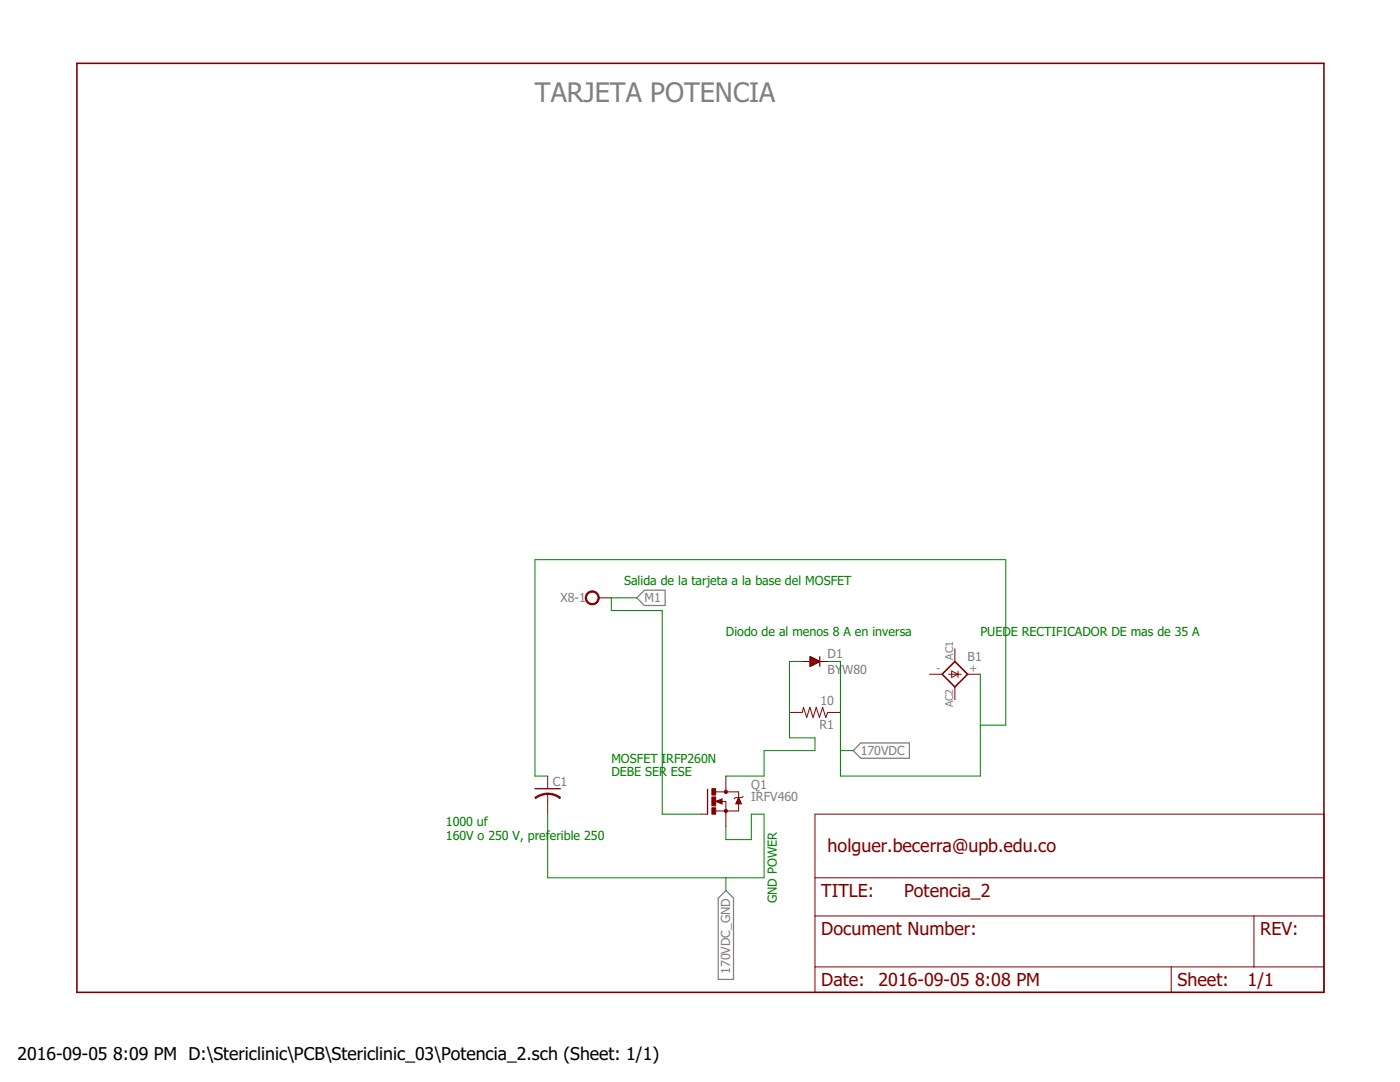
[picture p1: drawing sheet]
<?xml version="1.0" encoding="utf-8"?>
<!DOCTYPE eagle SYSTEM "eagle.dtd">
<!--
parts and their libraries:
SparkFun-Resistors: Licensing: Creative Commons ShareAlike 4.0 International - https://creativecommons.org/licenses/by-sa/4.0
-->
<eagle version="7.5.0">
<drawing>
<settings>
<setting alwaysvectorfont="no"/>
<setting verticaltext="up"/>
</settings>
<grid distance="0.1" unitdist="inch" unit="inch" style="lines" multiple="1" display="no" altdistance="0.01" altunitdist="inch" altunit="inch"/>
<schematic xreflabel="%F%N" xrefpart="/%S.%C%R">
<libraries>
<library name="frames">
<symbols>
<symbol name="LETTER_L">
<frame x1="0" y1="0" x2="248.92" y2="185.42" columns="12" rows="17" layer="94" border-left="no" border-top="no" border-right="no" border-bottom="no"/>
</symbol>
<symbol name="DOCFIELD">
<wire x1="0" y1="0" x2="71.12" y2="0" width="0.1016" layer="94"/>
<wire x1="101.6" y1="15.24" x2="87.63" y2="15.24" width="0.1016" layer="94"/>
<wire x1="0" y1="0" x2="0" y2="5.08" width="0.1016" layer="94"/>
<wire x1="0" y1="5.08" x2="71.12" y2="5.08" width="0.1016" layer="94"/>
<wire x1="0" y1="5.08" x2="0" y2="15.24" width="0.1016" layer="94"/>
<wire x1="101.6" y1="15.24" x2="101.6" y2="5.08" width="0.1016" layer="94"/>
<wire x1="71.12" y1="5.08" x2="71.12" y2="0" width="0.1016" layer="94"/>
<wire x1="71.12" y1="5.08" x2="87.63" y2="5.08" width="0.1016" layer="94"/>
<wire x1="71.12" y1="0" x2="101.6" y2="0" width="0.1016" layer="94"/>
<wire x1="87.63" y1="15.24" x2="87.63" y2="5.08" width="0.1016" layer="94"/>
<wire x1="87.63" y1="15.24" x2="0" y2="15.24" width="0.1016" layer="94"/>
<wire x1="87.63" y1="5.08" x2="101.6" y2="5.08" width="0.1016" layer="94"/>
<wire x1="101.6" y1="5.08" x2="101.6" y2="0" width="0.1016" layer="94"/>
<wire x1="0" y1="15.24" x2="0" y2="22.86" width="0.1016" layer="94"/>
<wire x1="101.6" y1="35.56" x2="0" y2="35.56" width="0.1016" layer="94"/>
<wire x1="101.6" y1="35.56" x2="101.6" y2="22.86" width="0.1016" layer="94"/>
<wire x1="0" y1="22.86" x2="101.6" y2="22.86" width="0.1016" layer="94"/>
<wire x1="0" y1="22.86" x2="0" y2="35.56" width="0.1016" layer="94"/>
<wire x1="101.6" y1="22.86" x2="101.6" y2="15.24" width="0.1016" layer="94"/>
<text x="1.27" y="1.27" size="2.54" layer="94">Date:</text>
<text x="12.7" y="1.27" size="2.54" layer="94">&gt;LAST_DATE_TIME</text>
<text x="72.39" y="1.27" size="2.54" layer="94">Sheet:</text>
<text x="86.36" y="1.27" size="2.54" layer="94">&gt;SHEET</text>
<text x="88.9" y="11.43" size="2.54" layer="94">REV:</text>
<text x="1.27" y="19.05" size="2.54" layer="94">TITLE:</text>
<text x="1.27" y="11.43" size="2.54" layer="94">Document Number:</text>
<text x="17.78" y="19.05" size="2.54" layer="94">&gt;DRAWING_NAME</text>
</symbol>
</symbols>
<devicesets>
<deviceset name="LETTER_L" prefix="FRAME" uservalue="yes">
<gates>
<gate name="G$1" symbol="LETTER_L" x="0" y="0"/>
<gate name="G$2" symbol="DOCFIELD" x="147.32" y="0" addlevel="must"/>
</gates>
<devices>
<device name="">
<technologies>
<technology name=""/>
</technologies>
</device>
</devices>
</deviceset>
</devicesets>
</library>
<library name="Bornera_tornillo_enchufable">
<symbols>
<symbol name="K">
<circle x="1.27" y="0" radius="1.27" width="0.254" layer="94"/>
<text x="0" y="0.889" size="1.778" layer="95" rot="R180">&gt;NAME</text>
<pin name="KL" x="5.08" y="0" visible="off" length="short" direction="pas" rot="R180"/>
</symbol>
<symbol name="K+V">
<circle x="1.27" y="0" radius="1.27" width="0.254" layer="94"/>
<text x="-2.54" y="-3.683" size="1.778" layer="96">&gt;VALUE</text>
<text x="0" y="0.889" size="1.778" layer="95" rot="R180">&gt;NAME</text>
<pin name="KL" x="5.08" y="0" visible="off" length="short" direction="pas" rot="R180"/>
</symbol>
</symbols>
<devicesets>
<deviceset name="CBE2" prefix="X" uservalue="yes">
<gates>
<gate name="-1" symbol="K" x="0" y="5.08" addlevel="always"/>
<gate name="-2" symbol="K+V" x="0" y="0" addlevel="always"/>
</gates>
<devices>
<device name="" package="BE2">
<connects>
<connect gate="-1" pin="KL" pad="1"/>
<connect gate="-2" pin="KL" pad="2"/>
</connects>
<technologies>
<technology name=""/>
</technologies>
</device>
</devices>
</deviceset>
</devicesets>
</library>
<library name="SparkFun-Resistors">
<symbols>
<symbol name="RESISTOR">
<wire x1="-2.54" y1="0" x2="-2.159" y2="1.016" width="0.1524" layer="94"/>
<wire x1="-2.159" y1="1.016" x2="-1.524" y2="-1.016" width="0.1524" layer="94"/>
<wire x1="-1.524" y1="-1.016" x2="-0.889" y2="1.016" width="0.1524" layer="94"/>
<wire x1="-0.889" y1="1.016" x2="-0.254" y2="-1.016" width="0.1524" layer="94"/>
<wire x1="-0.254" y1="-1.016" x2="0.381" y2="1.016" width="0.1524" layer="94"/>
<wire x1="0.381" y1="1.016" x2="1.016" y2="-1.016" width="0.1524" layer="94"/>
<wire x1="1.016" y1="-1.016" x2="1.651" y2="1.016" width="0.1524" layer="94"/>
<wire x1="1.651" y1="1.016" x2="2.286" y2="-1.016" width="0.1524" layer="94"/>
<wire x1="2.286" y1="-1.016" x2="2.54" y2="0" width="0.1524" layer="94"/>
<text x="-3.81" y="1.4986" size="1.778" layer="95">&gt;NAME</text>
<text x="-3.81" y="-3.302" size="1.778" layer="96">&gt;VALUE</text>
<pin name="2" x="5.08" y="0" visible="off" length="short" direction="pas" swaplevel="1" rot="R180"/>
<pin name="1" x="-5.08" y="0" visible="off" length="short" direction="pas" swaplevel="1"/>
</symbol>
</symbols>
<devicesets>
<deviceset name="10OHM-1/10W-5%0603" prefix="R" uservalue="yes">
<gates>
<gate name="G$1" symbol="RESISTOR" x="0" y="0"/>
</gates>
<devices>
<device name="SMD" package="0603-RES">
<connects>
<connect gate="G$1" pin="1" pad="1"/>
<connect gate="G$1" pin="2" pad="2"/>
</connects>
<technologies>
<technology name="">
<attribute name="PROD_ID" value="RES-09834" constant="no"/>
<attribute name="VALUE" value="10" constant="no"/>
</technology>
</technologies>
</device>
</devices>
</deviceset>
</devicesets>
</library>
<library name="transistor-power">
<symbols>
<symbol name="MFNS">
<wire x1="-1.1176" y1="2.413" x2="-1.1176" y2="-2.54" width="0.254" layer="94"/>
<wire x1="-1.1176" y1="-2.54" x2="-2.54" y2="-2.54" width="0.1524" layer="94"/>
<wire x1="2.54" y1="1.905" x2="0.5334" y2="1.905" width="0.1524" layer="94"/>
<wire x1="2.54" y1="0" x2="2.54" y2="-1.905" width="0.1524" layer="94"/>
<wire x1="0.508" y1="-1.905" x2="2.54" y2="-1.905" width="0.1524" layer="94"/>
<wire x1="2.54" y1="2.54" x2="2.54" y2="1.905" width="0.1524" layer="94"/>
<wire x1="2.54" y1="1.905" x2="5.08" y2="1.905" width="0.1524" layer="94"/>
<wire x1="5.08" y1="-1.905" x2="2.54" y2="-1.905" width="0.1524" layer="94"/>
<wire x1="2.54" y1="-1.905" x2="2.54" y2="-2.54" width="0.1524" layer="94"/>
<wire x1="0.508" y1="0" x2="1.778" y2="-0.508" width="0.1524" layer="94"/>
<wire x1="1.778" y1="-0.508" x2="1.778" y2="0.508" width="0.1524" layer="94"/>
<wire x1="1.778" y1="0.508" x2="0.508" y2="0" width="0.1524" layer="94"/>
<wire x1="1.651" y1="0" x2="2.54" y2="0" width="0.1524" layer="94"/>
<wire x1="1.651" y1="0.254" x2="0.762" y2="0" width="0.3048" layer="94"/>
<wire x1="0.762" y1="0" x2="1.651" y2="-0.254" width="0.3048" layer="94"/>
<wire x1="1.651" y1="-0.254" x2="1.651" y2="0" width="0.3048" layer="94"/>
<wire x1="1.651" y1="0" x2="1.397" y2="0" width="0.3048" layer="94"/>
<wire x1="5.08" y1="1.905" x2="5.08" y2="0.762" width="0.1524" layer="94"/>
<wire x1="5.08" y1="0.762" x2="4.5244" y2="-0.4763" width="0.1524" layer="94"/>
<wire x1="4.5244" y1="-0.4763" x2="5.08" y2="-0.4763" width="0.1524" layer="94"/>
<wire x1="5.08" y1="-0.4763" x2="5.6356" y2="-0.4763" width="0.1524" layer="94"/>
<wire x1="5.6356" y1="-0.4763" x2="5.08" y2="0.762" width="0.1524" layer="94"/>
<wire x1="4.445" y1="0.762" x2="5.08" y2="0.762" width="0.1524" layer="94"/>
<wire x1="5.08" y1="0.762" x2="5.715" y2="0.762" width="0.1524" layer="94"/>
<wire x1="5.715" y1="0.762" x2="5.969" y2="1.016" width="0.1524" layer="94"/>
<wire x1="4.445" y1="0.762" x2="4.191" y2="0.508" width="0.1524" layer="94"/>
<wire x1="5.08" y1="-0.4763" x2="5.08" y2="-1.905" width="0.1524" layer="94"/>
<circle x="2.54" y="-1.905" radius="0.127" width="0.4064" layer="94"/>
<circle x="2.54" y="1.905" radius="0.127" width="0.4064" layer="94"/>
<text x="7.62" y="2.54" size="1.778" layer="95">&gt;NAME</text>
<text x="7.62" y="0" size="1.778" layer="96">&gt;VALUE</text>
<text x="1.27" y="2.54" size="0.8128" layer="93">D</text>
<text x="1.27" y="-3.175" size="0.8128" layer="93">S</text>
<text x="-2.54" y="-1.27" size="0.8128" layer="93">G</text>
<rectangle x1="-0.254" y1="-2.54" x2="0.508" y2="-1.27" layer="94"/>
<rectangle x1="-0.254" y1="1.27" x2="0.508" y2="2.54" layer="94"/>
<rectangle x1="-0.254" y1="-0.889" x2="0.508" y2="0.889" layer="94"/>
<pin name="G" x="-2.54" y="-2.54" visible="off" length="point" direction="pas"/>
<pin name="D" x="2.54" y="5.08" visible="off" length="short" direction="pas" rot="R270"/>
<pin name="S" x="2.54" y="-5.08" visible="off" length="short" direction="pas" rot="R90"/>
<polygon width="0.1524" layer="94">
<vertex x="5.08" y="0.635"/>
<vertex x="4.6038" y="-0.3969"/>
<vertex x="5.5563" y="-0.3969"/>
</polygon>
</symbol>
</symbols>
<devicesets>
<deviceset name="IRFV460" prefix="Q">
<gates>
<gate name="G$1" symbol="MFNS" x="0" y="0"/>
</gates>
<devices>
<device name="" package="TO258AA">
<connects>
<connect gate="G$1" pin="D" pad="1-D"/>
<connect gate="G$1" pin="G" pad="3-G"/>
<connect gate="G$1" pin="S" pad="2-S"/>
</connects>
<technologies>
<technology name=""/>
</technologies>
</device>
<device name="-V" package="TO258AA-V">
<connects>
<connect gate="G$1" pin="D" pad="1-D"/>
<connect gate="G$1" pin="G" pad="3-G"/>
<connect gate="G$1" pin="S" pad="2-S"/>
</connects>
<technologies>
<technology name=""/>
</technologies>
</device>
</devices>
</deviceset>
</devicesets>
</library>
<library name="diode">
<symbols>
<symbol name="D">
<wire x1="-0.9525" y1="-0.9525" x2="0.9525" y2="0" width="0.254" layer="94"/>
<wire x1="0.9525" y1="0" x2="-0.9525" y2="0.9525" width="0.254" layer="94"/>
<wire x1="-0.9525" y1="0.9525" x2="-0.9525" y2="0" width="0.254" layer="94"/>
<wire x1="-0.9525" y1="0" x2="-0.9525" y2="-0.9525" width="0.254" layer="94"/>
<wire x1="0.9525" y1="0.9525" x2="0.9525" y2="0" width="0.254" layer="94"/>
<wire x1="0.9525" y1="0" x2="0.9525" y2="-0.9525" width="0.254" layer="94"/>
<wire x1="-0.9525" y1="0" x2="-2.54" y2="0" width="0.1524" layer="94"/>
<wire x1="0.9525" y1="0" x2="2.54" y2="0" width="0.1524" layer="94"/>
<text x="2.54" y="0.635" size="1.778" layer="95">&gt;NAME</text>
<text x="2.54" y="-2.54" size="1.778" layer="96">&gt;VALUE</text>
<pin name="A" x="-2.54" y="0" visible="off" length="point" direction="pas"/>
<pin name="C" x="2.54" y="0" visible="off" length="point" direction="pas" rot="R180"/>
<polygon width="0.1524" layer="94">
<vertex x="-0.9525" y="0.9525"/>
<vertex x="0.9525" y="0"/>
<vertex x="-0.9525" y="-0.9525"/>
</polygon>
</symbol>
</symbols>
<devicesets>
<deviceset name="BYW80" prefix="D">
<gates>
<gate name="1" symbol="D" x="0" y="0"/>
</gates>
<devices>
<device name="" package="TO220ACS">
<connects>
<connect gate="1" pin="A" pad="A"/>
<connect gate="1" pin="C" pad="C"/>
</connects>
<technologies>
<technology name=""/>
</technologies>
</device>
</devices>
</deviceset>
</devicesets>
</library>
<library name="rectifier">
<symbols>
<symbol name="GB">
<wire x1="0" y1="-2.54" x2="2.54" y2="0" width="0.3048" layer="94"/>
<wire x1="0" y1="2.54" x2="-2.54" y2="0" width="0.3048" layer="94"/>
<wire x1="-2.54" y1="0" x2="0" y2="-2.54" width="0.3048" layer="94"/>
<wire x1="2.54" y1="0" x2="0" y2="2.54" width="0.3048" layer="94"/>
<wire x1="-1.27" y1="0" x2="0.635" y2="0" width="0.1524" layer="94"/>
<wire x1="-0.635" y1="0.635" x2="-0.635" y2="-0.635" width="0.1524" layer="94"/>
<wire x1="-0.635" y1="0.635" x2="0.635" y2="0" width="0.1524" layer="94"/>
<wire x1="0.635" y1="0" x2="1.27" y2="0" width="0.1524" layer="94"/>
<wire x1="0.635" y1="0" x2="-0.635" y2="-0.635" width="0.1524" layer="94"/>
<wire x1="0.635" y1="0.635" x2="0.635" y2="-0.635" width="0.1524" layer="94"/>
<text x="2.54" y="2.54" size="1.778" layer="95">&gt;NAME</text>
<text x="2.54" y="-3.81" size="1.778" layer="96">&gt;VALUE</text>
<pin name="AC1" x="0" y="5.08" visible="pad" length="short" direction="pas" rot="R270"/>
<pin name="AC2" x="0" y="-5.08" visible="pad" length="short" direction="pas" rot="R90"/>
<pin name="-" x="-5.08" y="0" visible="pad" length="short" direction="pas"/>
<pin name="+" x="5.08" y="0" visible="pad" length="short" direction="pas" rot="R180"/>
</symbol>
</symbols>
<devicesets>
<deviceset name="GBPC80X" prefix="B" uservalue="yes">
<gates>
<gate name="1" symbol="GB" x="0" y="0"/>
</gates>
<devices>
<device name="" package="GBPC80X">
<connects>
<connect gate="1" pin="+" pad="+"/>
<connect gate="1" pin="-" pad="-"/>
<connect gate="1" pin="AC1" pad="AC1"/>
<connect gate="1" pin="AC2" pad="AC2"/>
</connects>
<technologies>
<technology name=""/>
</technologies>
</device>
</devices>
</deviceset>
</devicesets>
</library>
<library name="adafruit">
<symbols>
<symbol name="C-US">
<wire x1="-2.54" y1="0" x2="2.54" y2="0" width="0.254" layer="94"/>
<wire x1="0" y1="-1.016" x2="0" y2="-2.54" width="0.1524" layer="94"/>
<wire x1="0" y1="-1" x2="2.4892" y2="-1.8542" width="0.254" layer="94" curve="-37.878202" cap="flat"/>
<wire x1="-2.4668" y1="-1.8504" x2="0" y2="-1.0161" width="0.254" layer="94" curve="-37.373024" cap="flat"/>
<text x="1.016" y="0.635" size="1.778" layer="95">&gt;NAME</text>
<text x="1.016" y="-4.191" size="1.778" layer="96">&gt;VALUE</text>
<pin name="1" x="0" y="2.54" visible="off" length="short" direction="pas" swaplevel="1" rot="R270"/>
<pin name="2" x="0" y="-5.08" visible="off" length="short" direction="pas" swaplevel="1" rot="R90"/>
</symbol>
</symbols>
<devicesets>
<deviceset name="C-US" prefix="C" uservalue="yes">
<gates>
<gate name="G$1" symbol="C-US" x="0" y="0"/>
</gates>
<devices>
<device name="C0402" package="C0402">
<connects>
<connect gate="G$1" pin="1" pad="1"/>
<connect gate="G$1" pin="2" pad="2"/>
</connects>
<technologies>
<technology name=""/>
</technologies>
</device>
<device name="C0504" package="C0504">
<connects>
<connect gate="G$1" pin="1" pad="1"/>
<connect gate="G$1" pin="2" pad="2"/>
</connects>
<technologies>
<technology name=""/>
</technologies>
</device>
<device name="C0603" package="C0603">
<connects>
<connect gate="G$1" pin="1" pad="1"/>
<connect gate="G$1" pin="2" pad="2"/>
</connects>
<technologies>
<technology name=""/>
</technologies>
</device>
<device name="C0805" package="C0805">
<connects>
<connect gate="G$1" pin="1" pad="1"/>
<connect gate="G$1" pin="2" pad="2"/>
</connects>
<technologies>
<technology name=""/>
</technologies>
</device>
<device name="C1005" package="C1005">
<connects>
<connect gate="G$1" pin="1" pad="1"/>
<connect gate="G$1" pin="2" pad="2"/>
</connects>
<technologies>
<technology name=""/>
</technologies>
</device>
<device name="C1206" package="C1206">
<connects>
<connect gate="G$1" pin="1" pad="1"/>
<connect gate="G$1" pin="2" pad="2"/>
</connects>
<technologies>
<technology name=""/>
</technologies>
</device>
<device name="C1210" package="C1210">
<connects>
<connect gate="G$1" pin="1" pad="1"/>
<connect gate="G$1" pin="2" pad="2"/>
</connects>
<technologies>
<technology name=""/>
</technologies>
</device>
<device name="C1310" package="C1310">
<connects>
<connect gate="G$1" pin="1" pad="1"/>
<connect gate="G$1" pin="2" pad="2"/>
</connects>
<technologies>
<technology name=""/>
</technologies>
</device>
<device name="C1608" package="C1608">
<connects>
<connect gate="G$1" pin="1" pad="1"/>
<connect gate="G$1" pin="2" pad="2"/>
</connects>
<technologies>
<technology name=""/>
</technologies>
</device>
<device name="C1812" package="C1812">
<connects>
<connect gate="G$1" pin="1" pad="1"/>
<connect gate="G$1" pin="2" pad="2"/>
</connects>
<technologies>
<technology name=""/>
</technologies>
</device>
<device name="C1825" package="C1825">
<connects>
<connect gate="G$1" pin="1" pad="1"/>
<connect gate="G$1" pin="2" pad="2"/>
</connects>
<technologies>
<technology name=""/>
</technologies>
</device>
<device name="C2012" package="C2012">
<connects>
<connect gate="G$1" pin="1" pad="1"/>
<connect gate="G$1" pin="2" pad="2"/>
</connects>
<technologies>
<technology name=""/>
</technologies>
</device>
<device name="C3216" package="C3216">
<connects>
<connect gate="G$1" pin="1" pad="1"/>
<connect gate="G$1" pin="2" pad="2"/>
</connects>
<technologies>
<technology name=""/>
</technologies>
</device>
<device name="C3225" package="C3225">
<connects>
<connect gate="G$1" pin="1" pad="1"/>
<connect gate="G$1" pin="2" pad="2"/>
</connects>
<technologies>
<technology name=""/>
</technologies>
</device>
<device name="C4532" package="C4532">
<connects>
<connect gate="G$1" pin="1" pad="1"/>
<connect gate="G$1" pin="2" pad="2"/>
</connects>
<technologies>
<technology name=""/>
</technologies>
</device>
<device name="C4564" package="C4564">
<connects>
<connect gate="G$1" pin="1" pad="1"/>
<connect gate="G$1" pin="2" pad="2"/>
</connects>
<technologies>
<technology name=""/>
</technologies>
</device>
<device name="025-024X044" package="C025-024X044">
<connects>
<connect gate="G$1" pin="1" pad="1"/>
<connect gate="G$1" pin="2" pad="2"/>
</connects>
<technologies>
<technology name=""/>
</technologies>
</device>
<device name="025-025X050" package="C025-025X050">
<connects>
<connect gate="G$1" pin="1" pad="1"/>
<connect gate="G$1" pin="2" pad="2"/>
</connects>
<technologies>
<technology name=""/>
</technologies>
</device>
<device name="025-030X050" package="C025-030X050">
<connects>
<connect gate="G$1" pin="1" pad="1"/>
<connect gate="G$1" pin="2" pad="2"/>
</connects>
<technologies>
<technology name=""/>
</technologies>
</device>
<device name="025-040X050" package="C025-040X050">
<connects>
<connect gate="G$1" pin="1" pad="1"/>
<connect gate="G$1" pin="2" pad="2"/>
</connects>
<technologies>
<technology name=""/>
</technologies>
</device>
<device name="025-050X050" package="C025-050X050">
<connects>
<connect gate="G$1" pin="1" pad="1"/>
<connect gate="G$1" pin="2" pad="2"/>
</connects>
<technologies>
<technology name=""/>
</technologies>
</device>
<device name="025-060X050" package="C025-060X050">
<connects>
<connect gate="G$1" pin="1" pad="1"/>
<connect gate="G$1" pin="2" pad="2"/>
</connects>
<technologies>
<technology name=""/>
</technologies>
</device>
<device name="C025_050-024X070" package="C025_050-024X070">
<connects>
<connect gate="G$1" pin="1" pad="1"/>
<connect gate="G$1" pin="2" pad="2"/>
</connects>
<technologies>
<technology name=""/>
</technologies>
</device>
<device name="025_050-025X075" package="C025_050-025X075">
<connects>
<connect gate="G$1" pin="1" pad="1"/>
<connect gate="G$1" pin="2" pad="2"/>
</connects>
<technologies>
<technology name=""/>
</technologies>
</device>
<device name="025_050-035X075" package="C025_050-035X075">
<connects>
<connect gate="G$1" pin="1" pad="1"/>
<connect gate="G$1" pin="2" pad="2"/>
</connects>
<technologies>
<technology name=""/>
</technologies>
</device>
<device name="025_050-045X075" package="C025_050-045X075">
<connects>
<connect gate="G$1" pin="1" pad="1"/>
<connect gate="G$1" pin="2" pad="2"/>
</connects>
<technologies>
<technology name=""/>
</technologies>
</device>
<device name="025_050-055X075" package="C025_050-055X075">
<connects>
<connect gate="G$1" pin="1" pad="1"/>
<connect gate="G$1" pin="2" pad="2"/>
</connects>
<technologies>
<technology name=""/>
</technologies>
</device>
<device name="050-024X044" package="C050-024X044">
<connects>
<connect gate="G$1" pin="1" pad="1"/>
<connect gate="G$1" pin="2" pad="2"/>
</connects>
<technologies>
<technology name=""/>
</technologies>
</device>
<device name="050-025X075" package="C050-025X075">
<connects>
<connect gate="G$1" pin="1" pad="1"/>
<connect gate="G$1" pin="2" pad="2"/>
</connects>
<technologies>
<technology name=""/>
</technologies>
</device>
<device name="050-045X075" package="C050-045X075">
<connects>
<connect gate="G$1" pin="1" pad="1"/>
<connect gate="G$1" pin="2" pad="2"/>
</connects>
<technologies>
<technology name=""/>
</technologies>
</device>
<device name="050-030X075" package="C050-030X075">
<connects>
<connect gate="G$1" pin="1" pad="1"/>
<connect gate="G$1" pin="2" pad="2"/>
</connects>
<technologies>
<technology name=""/>
</technologies>
</device>
<device name="050-050X075" package="C050-050X075">
<connects>
<connect gate="G$1" pin="1" pad="1"/>
<connect gate="G$1" pin="2" pad="2"/>
</connects>
<technologies>
<technology name=""/>
</technologies>
</device>
<device name="050-055X075" package="C050-055X075">
<connects>
<connect gate="G$1" pin="1" pad="1"/>
<connect gate="G$1" pin="2" pad="2"/>
</connects>
<technologies>
<technology name=""/>
</technologies>
</device>
<device name="050-075X075" package="C050-075X075">
<connects>
<connect gate="G$1" pin="1" pad="1"/>
<connect gate="G$1" pin="2" pad="2"/>
</connects>
<technologies>
<technology name=""/>
</technologies>
</device>
<device name="050H075X075" package="C050H075X075">
<connects>
<connect gate="G$1" pin="1" pad="1"/>
<connect gate="G$1" pin="2" pad="2"/>
</connects>
<technologies>
<technology name=""/>
</technologies>
</device>
<device name="075-032X103" package="C075-032X103">
<connects>
<connect gate="G$1" pin="1" pad="1"/>
<connect gate="G$1" pin="2" pad="2"/>
</connects>
<technologies>
<technology name=""/>
</technologies>
</device>
<device name="075-042X103" package="C075-042X103">
<connects>
<connect gate="G$1" pin="1" pad="1"/>
<connect gate="G$1" pin="2" pad="2"/>
</connects>
<technologies>
<technology name=""/>
</technologies>
</device>
<device name="075-052X106" package="C075-052X106">
<connects>
<connect gate="G$1" pin="1" pad="1"/>
<connect gate="G$1" pin="2" pad="2"/>
</connects>
<technologies>
<technology name=""/>
</technologies>
</device>
<device name="102-043X133" package="C102-043X133">
<connects>
<connect gate="G$1" pin="1" pad="1"/>
<connect gate="G$1" pin="2" pad="2"/>
</connects>
<technologies>
<technology name=""/>
</technologies>
</device>
<device name="102-054X133" package="C102-054X133">
<connects>
<connect gate="G$1" pin="1" pad="1"/>
<connect gate="G$1" pin="2" pad="2"/>
</connects>
<technologies>
<technology name=""/>
</technologies>
</device>
<device name="102-064X133" package="C102-064X133">
<connects>
<connect gate="G$1" pin="1" pad="1"/>
<connect gate="G$1" pin="2" pad="2"/>
</connects>
<technologies>
<technology name=""/>
</technologies>
</device>
<device name="102_152-062X184" package="C102_152-062X184">
<connects>
<connect gate="G$1" pin="1" pad="1"/>
<connect gate="G$1" pin="2" pad="2"/>
</connects>
<technologies>
<technology name=""/>
</technologies>
</device>
<device name="150-054X183" package="C150-054X183">
<connects>
<connect gate="G$1" pin="1" pad="1"/>
<connect gate="G$1" pin="2" pad="2"/>
</connects>
<technologies>
<technology name=""/>
</technologies>
</device>
<device name="150-064X183" package="C150-064X183">
<connects>
<connect gate="G$1" pin="1" pad="1"/>
<connect gate="G$1" pin="2" pad="2"/>
</connects>
<technologies>
<technology name=""/>
</technologies>
</device>
<device name="150-072X183" package="C150-072X183">
<connects>
<connect gate="G$1" pin="1" pad="1"/>
<connect gate="G$1" pin="2" pad="2"/>
</connects>
<technologies>
<technology name=""/>
</technologies>
</device>
<device name="150-084X183" package="C150-084X183">
<connects>
<connect gate="G$1" pin="1" pad="1"/>
<connect gate="G$1" pin="2" pad="2"/>
</connects>
<technologies>
<technology name=""/>
</technologies>
</device>
<device name="150-091X182" package="C150-091X182">
<connects>
<connect gate="G$1" pin="1" pad="1"/>
<connect gate="G$1" pin="2" pad="2"/>
</connects>
<technologies>
<technology name=""/>
</technologies>
</device>
<device name="225-062X268" package="C225-062X268">
<connects>
<connect gate="G$1" pin="1" pad="1"/>
<connect gate="G$1" pin="2" pad="2"/>
</connects>
<technologies>
<technology name=""/>
</technologies>
</device>
<device name="225-074X268" package="C225-074X268">
<connects>
<connect gate="G$1" pin="1" pad="1"/>
<connect gate="G$1" pin="2" pad="2"/>
</connects>
<technologies>
<technology name=""/>
</technologies>
</device>
<device name="225-087X268" package="C225-087X268">
<connects>
<connect gate="G$1" pin="1" pad="1"/>
<connect gate="G$1" pin="2" pad="2"/>
</connects>
<technologies>
<technology name=""/>
</technologies>
</device>
<device name="225-108X268" package="C225-108X268">
<connects>
<connect gate="G$1" pin="1" pad="1"/>
<connect gate="G$1" pin="2" pad="2"/>
</connects>
<technologies>
<technology name=""/>
</technologies>
</device>
<device name="225-113X268" package="C225-113X268">
<connects>
<connect gate="G$1" pin="1" pad="1"/>
<connect gate="G$1" pin="2" pad="2"/>
</connects>
<technologies>
<technology name=""/>
</technologies>
</device>
<device name="275-093X316" package="C275-093X316">
<connects>
<connect gate="G$1" pin="1" pad="1"/>
<connect gate="G$1" pin="2" pad="2"/>
</connects>
<technologies>
<technology name=""/>
</technologies>
</device>
<device name="275-113X316" package="C275-113X316">
<connects>
<connect gate="G$1" pin="1" pad="1"/>
<connect gate="G$1" pin="2" pad="2"/>
</connects>
<technologies>
<technology name=""/>
</technologies>
</device>
<device name="275-134X316" package="C275-134X316">
<connects>
<connect gate="G$1" pin="1" pad="1"/>
<connect gate="G$1" pin="2" pad="2"/>
</connects>
<technologies>
<technology name=""/>
</technologies>
</device>
<device name="275-205X316" package="C275-205X316">
<connects>
<connect gate="G$1" pin="1" pad="1"/>
<connect gate="G$1" pin="2" pad="2"/>
</connects>
<technologies>
<technology name=""/>
</technologies>
</device>
<device name="325-137X374" package="C325-137X374">
<connects>
<connect gate="G$1" pin="1" pad="1"/>
<connect gate="G$1" pin="2" pad="2"/>
</connects>
<technologies>
<technology name=""/>
</technologies>
</device>
<device name="325-162X374" package="C325-162X374">
<connects>
<connect gate="G$1" pin="1" pad="1"/>
<connect gate="G$1" pin="2" pad="2"/>
</connects>
<technologies>
<technology name=""/>
</technologies>
</device>
<device name="325-182X374" package="C325-182X374">
<connects>
<connect gate="G$1" pin="1" pad="1"/>
<connect gate="G$1" pin="2" pad="2"/>
</connects>
<technologies>
<technology name=""/>
</technologies>
</device>
<device name="375-192X418" package="C375-192X418">
<connects>
<connect gate="G$1" pin="1" pad="1"/>
<connect gate="G$1" pin="2" pad="2"/>
</connects>
<technologies>
<technology name=""/>
</technologies>
</device>
<device name="375-203X418" package="C375-203X418">
<connects>
<connect gate="G$1" pin="1" pad="1"/>
<connect gate="G$1" pin="2" pad="2"/>
</connects>
<technologies>
<technology name=""/>
</technologies>
</device>
<device name="050-035X075" package="C050-035X075">
<connects>
<connect gate="G$1" pin="1" pad="1"/>
<connect gate="G$1" pin="2" pad="2"/>
</connects>
<technologies>
<technology name=""/>
</technologies>
</device>
<device name="375-155X418" package="C375-155X418">
<connects>
<connect gate="G$1" pin="1" pad="1"/>
<connect gate="G$1" pin="2" pad="2"/>
</connects>
<technologies>
<technology name=""/>
</technologies>
</device>
<device name="075-063X106" package="C075-063X106">
<connects>
<connect gate="G$1" pin="1" pad="1"/>
<connect gate="G$1" pin="2" pad="2"/>
</connects>
<technologies>
<technology name=""/>
</technologies>
</device>
<device name="275-154X316" package="C275-154X316">
<connects>
<connect gate="G$1" pin="1" pad="1"/>
<connect gate="G$1" pin="2" pad="2"/>
</connects>
<technologies>
<technology name=""/>
</technologies>
</device>
<device name="275-173X316" package="C275-173X316">
<connects>
<connect gate="G$1" pin="1" pad="1"/>
<connect gate="G$1" pin="2" pad="2"/>
</connects>
<technologies>
<technology name=""/>
</technologies>
</device>
<device name="C0402K" package="C0402K">
<connects>
<connect gate="G$1" pin="1" pad="1"/>
<connect gate="G$1" pin="2" pad="2"/>
</connects>
<technologies>
<technology name=""/>
</technologies>
</device>
<device name="C0603K" package="C0603K">
<connects>
<connect gate="G$1" pin="1" pad="1"/>
<connect gate="G$1" pin="2" pad="2"/>
</connects>
<technologies>
<technology name=""/>
</technologies>
</device>
<device name="C0805K" package="C0805K">
<connects>
<connect gate="G$1" pin="1" pad="1"/>
<connect gate="G$1" pin="2" pad="2"/>
</connects>
<technologies>
<technology name=""/>
</technologies>
</device>
<device name="C1206K" package="C1206K">
<connects>
<connect gate="G$1" pin="1" pad="1"/>
<connect gate="G$1" pin="2" pad="2"/>
</connects>
<technologies>
<technology name=""/>
</technologies>
</device>
<device name="C1210K" package="C1210K">
<connects>
<connect gate="G$1" pin="1" pad="1"/>
<connect gate="G$1" pin="2" pad="2"/>
</connects>
<technologies>
<technology name=""/>
</technologies>
</device>
<device name="C1812K" package="C1812K">
<connects>
<connect gate="G$1" pin="1" pad="1"/>
<connect gate="G$1" pin="2" pad="2"/>
</connects>
<technologies>
<technology name=""/>
</technologies>
</device>
<device name="C1825K" package="C1825K">
<connects>
<connect gate="G$1" pin="1" pad="1"/>
<connect gate="G$1" pin="2" pad="2"/>
</connects>
<technologies>
<technology name=""/>
</technologies>
</device>
<device name="C2220K" package="C2220K">
<connects>
<connect gate="G$1" pin="1" pad="1"/>
<connect gate="G$1" pin="2" pad="2"/>
</connects>
<technologies>
<technology name=""/>
</technologies>
</device>
<device name="C2225K" package="C2225K">
<connects>
<connect gate="G$1" pin="1" pad="1"/>
<connect gate="G$1" pin="2" pad="2"/>
</connects>
<technologies>
<technology name=""/>
</technologies>
</device>
</devices>
</deviceset>
</devicesets>
</library>
</libraries>
<attributes>
</attributes>
<variantdefs>
</variantdefs>
<classes>
<class number="0" name="default" width="0" drill="0">
</class>
</classes>
<parts>
<part name="FRAME3" library="frames" deviceset="LETTER_L" device=""/>
<part name="X8" library="Bornera_tornillo_enchufable" deviceset="CBE2" device=""/>
<part name="R1" library="SparkFun-Resistors" deviceset="10OHM-1/10W-5%0603" device="SMD" value="10"/>
<part name="Q1" library="transistor-power" deviceset="IRFV460" device=""/>
<part name="D1" library="diode" deviceset="BYW80" device=""/>
<part name="B1" library="rectifier" deviceset="GBPC80X" device=""/>
<part name="C1" library="adafruit" deviceset="C-US" device="275-205X316"/>
</parts>
<sheets>
<sheet>
<plain>
<text x="149.86" y="27.94" size="2.54" layer="94">holguer.becerra@upb.edu.co</text>
<text x="139.7" y="17.78" size="1.778" layer="91" rot="R90">GND POWER</text>
<text x="91.44" y="177.8" size="3.81" layer="97">TARJETA POTENCIA</text>
<text x="73.66" y="30.48" size="1.778" layer="91">1000 uf
160V o 250 V, preferible 250</text>
<text x="129.54" y="71.12" size="1.778" layer="91">Diodo de al menos 8 A en inversa</text>
<text x="106.68" y="43.18" size="1.778" layer="91">MOSFET IRFP260N
DEBE SER ESE</text>
<text x="109.22" y="81.28" size="1.778" layer="91">Salida de la tarjeta a la base del MOSFET</text>
<text x="180.34" y="71.12" size="1.778" layer="91">PUEDE RECTIFICADOR DE mas de 35 A</text>
</plain>
<instances>
<instance part="FRAME3" gate="G$1" x="0" y="0"/>
<instance part="FRAME3" gate="G$2" x="147.32" y="0"/>
<instance part="X8" gate="-1" x="101.6" y="78.74"/>
<instance part="R1" gate="G$1" x="147.32" y="55.88" rot="R180"/>
<instance part="Q1" gate="G$1" x="127" y="38.1"/>
<instance part="D1" gate="1" x="147.32" y="66.04"/>
<instance part="B1" gate="1" x="175.26" y="63.5"/>
<instance part="C1" gate="G$1" x="93.98" y="40.64"/>
</instances>
<busses>
</busses>
<nets>
<net name="170VDC_GND" class="0">
<segment>
<wire x1="129.54" y1="22.86" x2="137.16" y2="22.86" width="0.1524" layer="91"/>
<wire x1="137.16" y1="22.86" x2="137.16" y2="35.56" width="0.1524" layer="91"/>
<wire x1="129.54" y1="22.86" x2="129.54" y2="20.32" width="0.1524" layer="91"/>
<label x="129.54" y="20.32" size="1.778" layer="95" rot="R270" xref="yes"/>
<wire x1="137.16" y1="35.56" x2="134.62" y2="35.56" width="0.1524" layer="91"/>
<wire x1="134.62" y1="35.56" x2="134.62" y2="30.48" width="0.1524" layer="91"/>
<pinref part="Q1" gate="G$1" pin="S"/>
<wire x1="134.62" y1="30.48" x2="129.54" y2="30.48" width="0.1524" layer="91"/>
<wire x1="129.54" y1="30.48" x2="129.54" y2="33.02" width="0.1524" layer="91"/>
<pinref part="C1" gate="G$1" pin="2"/>
<wire x1="93.98" y1="35.56" x2="93.98" y2="22.86" width="0.1524" layer="91"/>
<wire x1="93.98" y1="22.86" x2="129.54" y2="22.86" width="0.1524" layer="91"/>
</segment>
</net>
<net name="170VDC" class="0">
<segment>
<wire x1="152.4" y1="48.26" x2="154.94" y2="48.26" width="0.1524" layer="91"/>
<label x="154.94" y="48.26" size="1.778" layer="95" xref="yes"/>
<pinref part="R1" gate="G$1" pin="1"/>
<wire x1="152.4" y1="48.26" x2="152.4" y2="55.88" width="0.1524" layer="91"/>
<pinref part="D1" gate="1" pin="C"/>
<wire x1="149.86" y1="66.04" x2="152.4" y2="66.04" width="0.1524" layer="91"/>
<wire x1="152.4" y1="66.04" x2="152.4" y2="55.88" width="0.1524" layer="91"/>
<pinref part="B1" gate="1" pin="+"/>
<wire x1="180.34" y1="63.5" x2="180.34" y2="53.34" width="0.1524" layer="91"/>
<wire x1="180.34" y1="53.34" x2="180.34" y2="43.18" width="0.1524" layer="91"/>
<wire x1="180.34" y1="43.18" x2="152.4" y2="43.18" width="0.1524" layer="91"/>
<wire x1="152.4" y1="43.18" x2="152.4" y2="48.26" width="0.1524" layer="91"/>
<pinref part="C1" gate="G$1" pin="1"/>
<wire x1="93.98" y1="43.18" x2="91.44" y2="43.18" width="0.1524" layer="91"/>
<wire x1="91.44" y1="43.18" x2="91.44" y2="86.36" width="0.1524" layer="91"/>
<wire x1="91.44" y1="86.36" x2="185.42" y2="86.36" width="0.1524" layer="91"/>
<wire x1="185.42" y1="86.36" x2="185.42" y2="53.34" width="0.1524" layer="91"/>
<wire x1="185.42" y1="53.34" x2="180.34" y2="53.34" width="0.1524" layer="91"/>
</segment>
</net>
<net name="M1" class="0">
<segment>
<wire x1="106.68" y1="78.74" x2="111.76" y2="78.74" width="0.1524" layer="91"/>
<label x="111.76" y="78.74" size="1.778" layer="95" xref="yes"/>
<pinref part="X8" gate="-1" pin="KL"/>
<pinref part="Q1" gate="G$1" pin="G"/>
<wire x1="124.46" y1="35.56" x2="116.84" y2="35.56" width="0.1524" layer="91"/>
<wire x1="116.84" y1="35.56" x2="116.84" y2="76.2" width="0.1524" layer="91"/>
<wire x1="116.84" y1="76.2" x2="106.68" y2="76.2" width="0.1524" layer="91"/>
<wire x1="106.68" y1="76.2" x2="106.68" y2="78.74" width="0.1524" layer="91"/>
</segment>
</net>
<net name="DAS" class="0">
<segment>
<wire x1="137.16" y1="48.26" x2="137.16" y2="43.18" width="0.1524" layer="91"/>
<wire x1="137.16" y1="48.26" x2="147.32" y2="48.26" width="0.1524" layer="91"/>
<wire x1="147.32" y1="48.26" x2="147.32" y2="50.8" width="0.1524" layer="91"/>
<pinref part="R1" gate="G$1" pin="2"/>
<wire x1="147.32" y1="50.8" x2="142.24" y2="50.8" width="0.1524" layer="91"/>
<wire x1="142.24" y1="50.8" x2="142.24" y2="55.88" width="0.1524" layer="91"/>
<pinref part="Q1" gate="G$1" pin="D"/>
<wire x1="137.16" y1="43.18" x2="129.54" y2="43.18" width="0.1524" layer="91"/>
<pinref part="D1" gate="1" pin="A"/>
<wire x1="144.78" y1="66.04" x2="142.24" y2="66.04" width="0.1524" layer="91"/>
<wire x1="142.24" y1="66.04" x2="142.24" y2="55.88" width="0.1524" layer="91"/>
</segment>
</net>
</nets>
</sheet>
</sheets>
</schematic>
</drawing>
<compatibility>
<note version="6.3" minversion="6.2.2" severity="warning">
Since Version 6.2.2 text objects can contain more than one line,
which will not be processed correctly with this version.
</note>
</compatibility>
</eagle>
